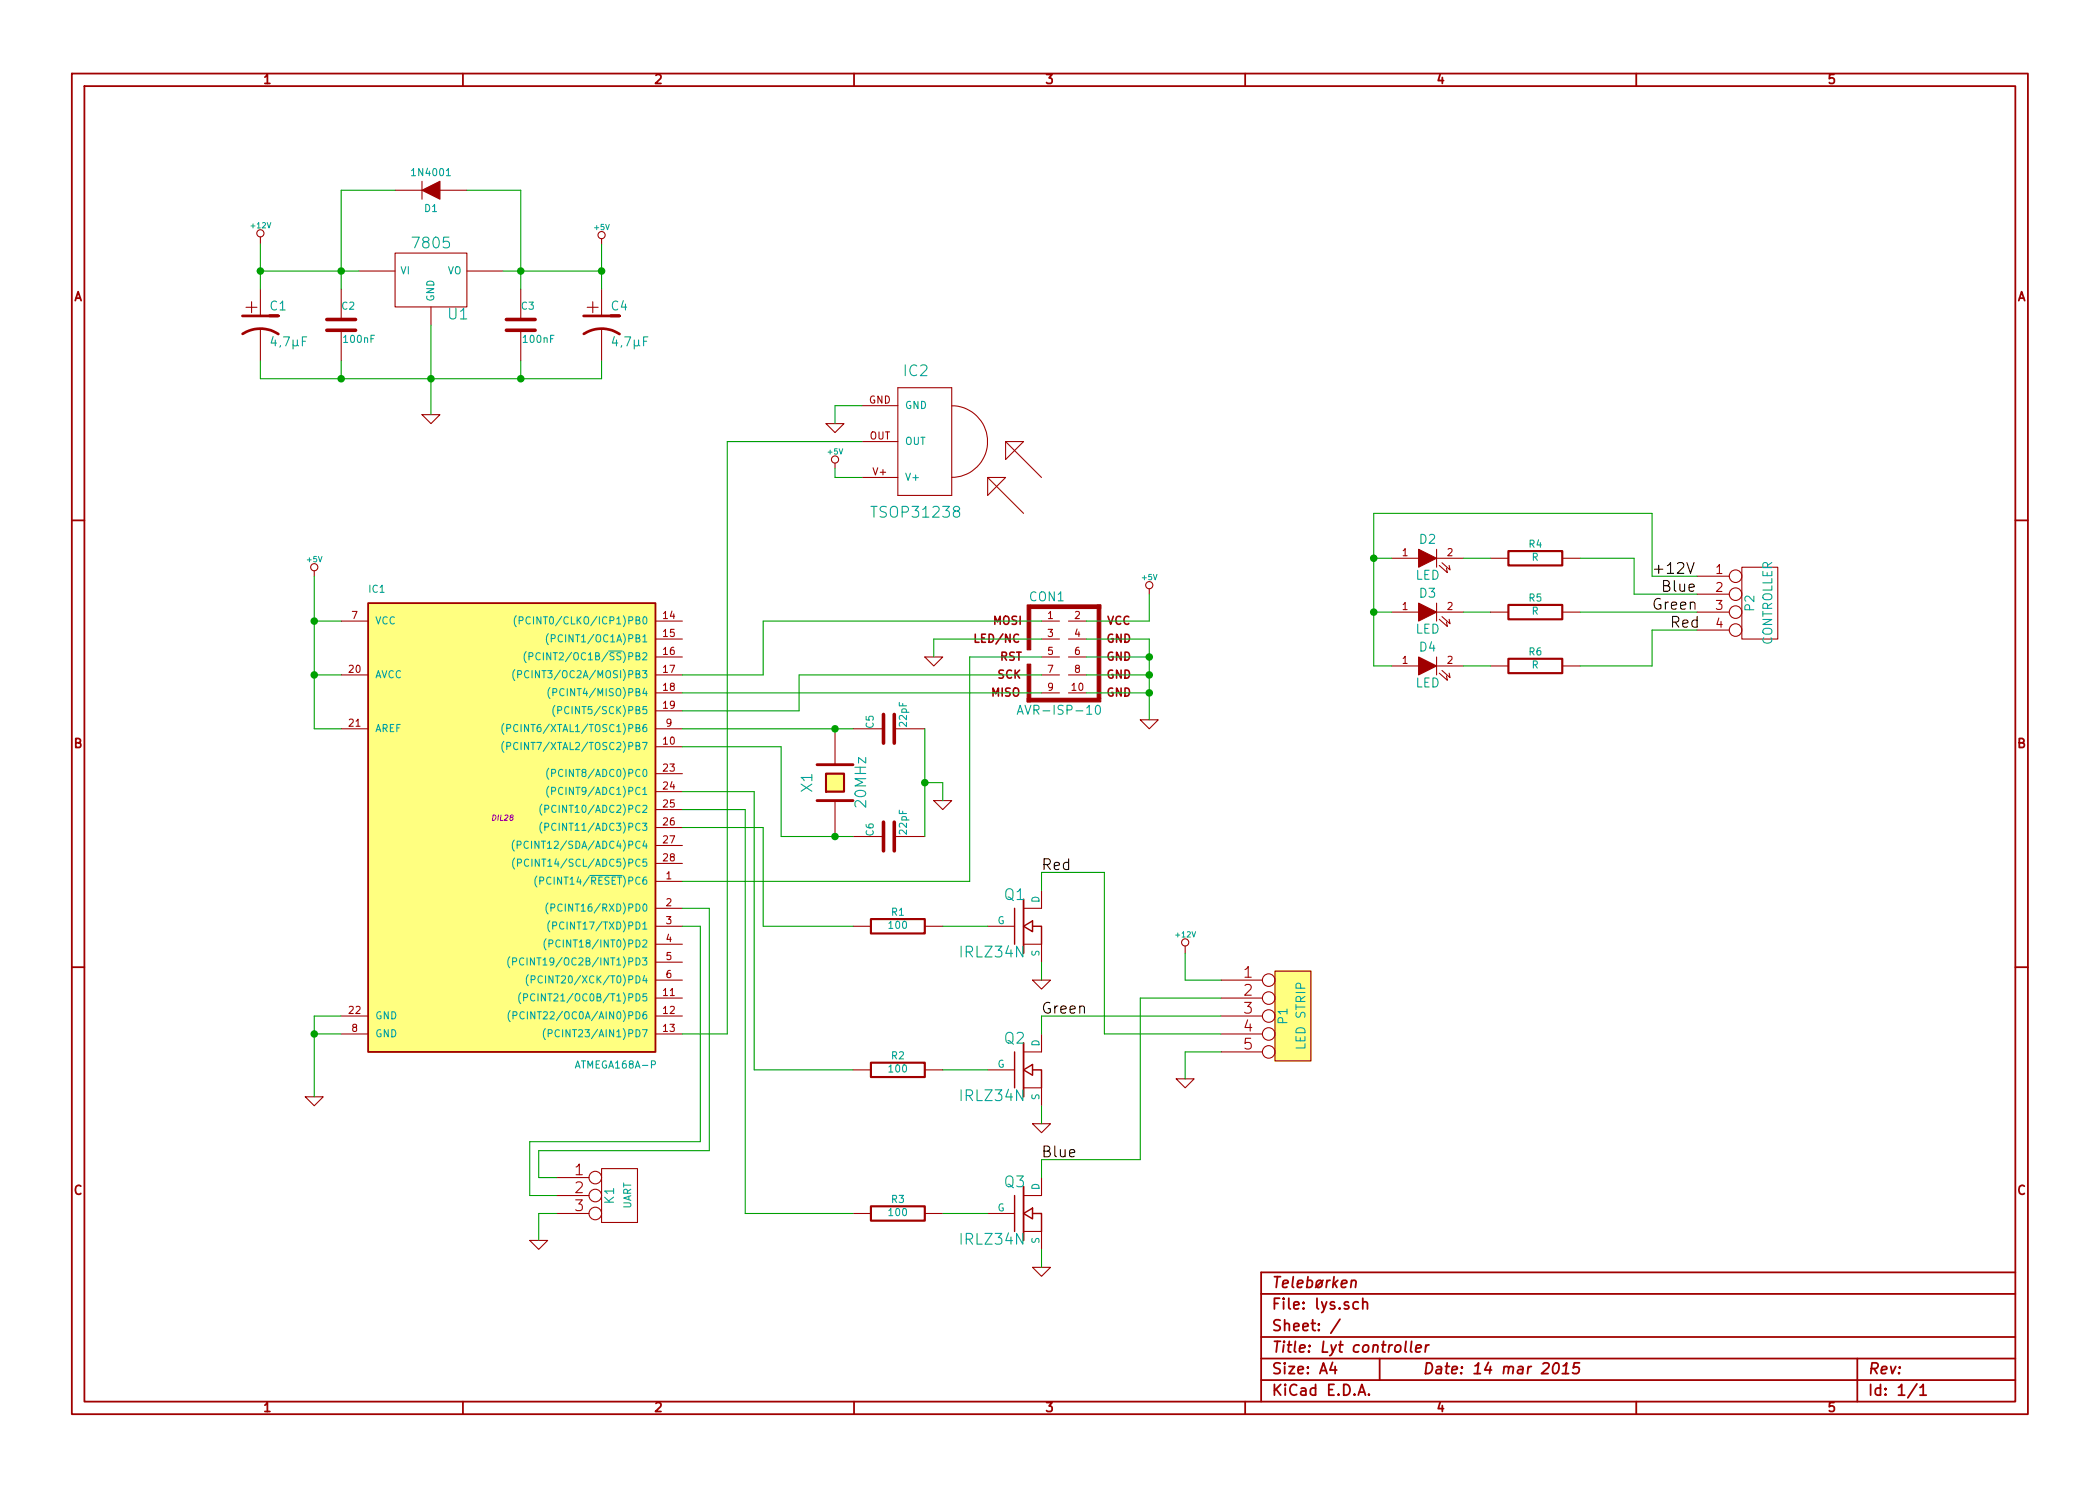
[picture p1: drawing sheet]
EESchema Schematic File Version 2
LIBS:74xgxx
LIBS:74xx
LIBS:ac-dc
LIBS:adc-dac
LIBS:analog_switches
LIBS:atmel
LIBS:audio
LIBS:brooktre
LIBS:cmos4000
LIBS:cmos_ieee
LIBS:conn
LIBS:contrib
LIBS:cypress
LIBS:dc-dc
LIBS:device
LIBS:digital-audio
LIBS:display
LIBS:dsp
LIBS:elec-unifil
LIBS:ftdi
LIBS:gennum
LIBS:graphic
LIBS:hc11
LIBS:intel
LIBS:interface
LIBS:linear
LIBS:logo
LIBS:memory
LIBS:microchip
LIBS:microchip1
LIBS:microchip_pic10mcu
LIBS:microchip_pic12mcu
LIBS:microchip_pic16mcu
LIBS:microcontrollers
LIBS:motorola
LIBS:msp430
LIBS:nxp_armmcu
LIBS:opto
LIBS:philips
LIBS:power
LIBS:powerint
LIBS:pspice
LIBS:references
LIBS:regul
LIBS:relays
LIBS:rfcom
LIBS:sensors
LIBS:siliconi
LIBS:special
LIBS:stm8
LIBS:stm32
LIBS:supertex
LIBS:texas
LIBS:transf
LIBS:transistors
LIBS:ttl_ieee
LIBS:valves
LIBS:video
LIBS:xilinx
LIBS:tsop
EELAYER 27 0
EELAYER END
$Descr A4 11693 8268
encoding utf-8
Sheet 1 1
Title "Lyt controller"
Date "14 mar 2015"
Rev ""
Comp "Telebørken"
Comment1 ""
Comment2 ""
Comment3 ""
Comment4 ""
$EndDescr
$Comp
L ATMEGA168A-P IC1
U 1 1
P 2800 4550
F 0 "IC1" H 2050 5800 40  0000 L BNN
F 1 "ATMEGA168A-P" H 3200 3150 40  0000 L BNN
F 2 "DIL28" H 2800 4550 30  0000 C CIN
F 3 "~" H 2800 4550 60  0000 C CNN
	1    2800 4550
	1    0    0    -1  
$EndComp
$Comp
L MOSFET_N Q2
U 1 1
P 5700 5950
F 0 "Q2" H 5710 6120 60  0000 R CNN
F 1 "IRLZ34N" H 5710 5800 60  0000 R CNN
F 2 "~" H 5700 5950 60  0000 C CNN
F 3 "~" H 5700 5950 60  0000 C CNN
	1    5700 5950
	1    0    0    -1  
$EndComp
$Comp
L CRYSTAL X1
U 1 1
P 4650 4350
F 0 "X1" H 4650 4500 60  0000 C CNN
F 1 "20MHz" H 4650 4200 60  0000 C CNN
F 2 "~" H 4650 4350 60  0000 C CNN
F 3 "~" H 4650 4350 60  0000 C CNN
	1    4650 4350
	0    -1   -1   0   
$EndComp
$Comp
L C C5
U 1 1
P 4950 4050
F 0 "C5" H 4950 4150 40  0000 L CNN
F 1 "22pF" H 4956 3965 40  0000 L CNN
F 2 "~" H 4988 3900 30  0000 C CNN
F 3 "~" H 4950 4050 60  0000 C CNN
	1    4950 4050
	0    -1   -1   0   
$EndComp
$Comp
L C C6
U 1 1
P 4950 4650
F 0 "C6" H 4950 4750 40  0000 L CNN
F 1 "22pF" H 4956 4565 40  0000 L CNN
F 2 "~" H 4988 4500 30  0000 C CNN
F 3 "~" H 4950 4650 60  0000 C CNN
	1    4950 4650
	0    -1   -1   0   
$EndComp
$Comp
L R R2
U 1 1
P 5000 5950
F 0 "R2" V 5080 5950 40  0000 C CNN
F 1 "100" V 5007 5951 40  0000 C CNN
F 2 "~" V 4930 5950 30  0000 C CNN
F 3 "~" H 5000 5950 30  0000 C CNN
	1    5000 5950
	0    -1   -1   0   
$EndComp
$Comp
L +5V #PWR3
U 1 1
P 1750 3200
F 0 "#PWR3" H 1750 3290 20  0001 C CNN
F 1 "+5V" H 1750 3290 30  0000 C CNN
F 2 "" H 1750 3200 60  0000 C CNN
F 3 "" H 1750 3200 60  0000 C CNN
	1    1750 3200
	1    0    0    -1  
$EndComp
$Comp
L GND #PWR4
U 1 1
P 1750 6100
F 0 "#PWR4" H 1750 6100 30  0001 C CNN
F 1 "GND" H 1750 6030 30  0001 C CNN
F 2 "" H 1750 6100 60  0000 C CNN
F 3 "" H 1750 6100 60  0000 C CNN
	1    1750 6100
	1    0    0    -1  
$EndComp
$Comp
L GND #PWR11
U 1 1
P 5800 6250
F 0 "#PWR11" H 5800 6250 30  0001 C CNN
F 1 "GND" H 5800 6180 30  0001 C CNN
F 2 "" H 5800 6250 60  0000 C CNN
F 3 "" H 5800 6250 60  0000 C CNN
	1    5800 6250
	1    0    0    -1  
$EndComp
$Comp
L GND #PWR9
U 1 1
P 5250 4450
F 0 "#PWR9" H 5250 4450 30  0001 C CNN
F 1 "GND" H 5250 4380 30  0001 C CNN
F 2 "" H 5250 4450 60  0000 C CNN
F 3 "" H 5250 4450 60  0000 C CNN
	1    5250 4450
	1    0    0    -1  
$EndComp
$Comp
L MOSFET_N Q1
U 1 1
P 5700 5150
F 0 "Q1" H 5710 5320 60  0000 R CNN
F 1 "IRLZ34N" H 5710 5000 60  0000 R CNN
F 2 "~" H 5700 5150 60  0000 C CNN
F 3 "~" H 5700 5150 60  0000 C CNN
	1    5700 5150
	1    0    0    -1  
$EndComp
$Comp
L R R1
U 1 1
P 5000 5150
F 0 "R1" V 5080 5150 40  0000 C CNN
F 1 "100" V 5007 5151 40  0000 C CNN
F 2 "~" V 4930 5150 30  0000 C CNN
F 3 "~" H 5000 5150 30  0000 C CNN
	1    5000 5150
	0    -1   -1   0   
$EndComp
$Comp
L GND #PWR10
U 1 1
P 5800 5450
F 0 "#PWR10" H 5800 5450 30  0001 C CNN
F 1 "GND" H 5800 5380 30  0001 C CNN
F 2 "" H 5800 5450 60  0000 C CNN
F 3 "" H 5800 5450 60  0000 C CNN
	1    5800 5450
	1    0    0    -1  
$EndComp
$Comp
L MOSFET_N Q3
U 1 1
P 5700 6750
F 0 "Q3" H 5710 6920 60  0000 R CNN
F 1 "IRLZ34N" H 5710 6600 60  0000 R CNN
F 2 "~" H 5700 6750 60  0000 C CNN
F 3 "~" H 5700 6750 60  0000 C CNN
	1    5700 6750
	1    0    0    -1  
$EndComp
$Comp
L R R3
U 1 1
P 5000 6750
F 0 "R3" V 5080 6750 40  0000 C CNN
F 1 "100" V 5007 6751 40  0000 C CNN
F 2 "~" V 4930 6750 30  0000 C CNN
F 3 "~" H 5000 6750 30  0000 C CNN
	1    5000 6750
	0    -1   -1   0   
$EndComp
$Comp
L GND #PWR12
U 1 1
P 5800 7050
F 0 "#PWR12" H 5800 7050 30  0001 C CNN
F 1 "GND" H 5800 6980 30  0001 C CNN
F 2 "" H 5800 7050 60  0000 C CNN
F 3 "" H 5800 7050 60  0000 C CNN
	1    5800 7050
	1    0    0    -1  
$EndComp
$Comp
L +12V #PWR15
U 1 1
P 6600 5300
F 0 "#PWR15" H 6600 5250 20  0001 C CNN
F 1 "+12V" H 6600 5400 30  0000 C CNN
F 2 "" H 6600 5300 60  0000 C CNN
F 3 "" H 6600 5300 60  0000 C CNN
	1    6600 5300
	1    0    0    -1  
$EndComp
$Comp
L GND #PWR16
U 1 1
P 6600 6000
F 0 "#PWR16" H 6600 6000 30  0001 C CNN
F 1 "GND" H 6600 5930 30  0001 C CNN
F 2 "" H 6600 6000 60  0000 C CNN
F 3 "" H 6600 6000 60  0000 C CNN
	1    6600 6000
	1    0    0    -1  
$EndComp
Text Label 5800 5650 0    60   ~ 0
Green
Text Label 5800 6450 0    60   ~ 0
Blue
Text Label 5800 4850 0    60   ~ 0
Red
$Comp
L 7805 U1
U 1 1
P 2400 1550
F 0 "U1" H 2550 1354 60  0000 C CNN
F 1 "7805" H 2400 1750 60  0000 C CNN
F 2 "~" H 2400 1550 60  0000 C CNN
F 3 "~" H 2400 1550 60  0000 C CNN
	1    2400 1550
	1    0    0    -1  
$EndComp
$Comp
L C C2
U 1 1
P 1900 1800
F 0 "C2" H 1900 1900 40  0000 L CNN
F 1 "100nF" H 1906 1715 40  0000 L CNN
F 2 "~" H 1938 1650 30  0000 C CNN
F 3 "~" H 1900 1800 60  0000 C CNN
	1    1900 1800
	1    0    0    -1  
$EndComp
$Comp
L C C3
U 1 1
P 2900 1800
F 0 "C3" H 2900 1900 40  0000 L CNN
F 1 "100nF" H 2906 1715 40  0000 L CNN
F 2 "~" H 2938 1650 30  0000 C CNN
F 3 "~" H 2900 1800 60  0000 C CNN
	1    2900 1800
	1    0    0    -1  
$EndComp
$Comp
L CP1 C1
U 1 1
P 1450 1800
F 0 "C1" H 1500 1900 50  0000 L CNN
F 1 "4,7µF" H 1500 1700 50  0000 L CNN
F 2 "~" H 1450 1800 60  0000 C CNN
F 3 "~" H 1450 1800 60  0000 C CNN
	1    1450 1800
	1    0    0    -1  
$EndComp
$Comp
L CP1 C4
U 1 1
P 3350 1800
F 0 "C4" H 3400 1900 50  0000 L CNN
F 1 "4,7µF" H 3400 1700 50  0000 L CNN
F 2 "~" H 3350 1800 60  0000 C CNN
F 3 "~" H 3350 1800 60  0000 C CNN
	1    3350 1800
	1    0    0    -1  
$EndComp
$Comp
L DIODE D1
U 1 1
P 2400 1050
F 0 "D1" H 2400 1150 40  0000 C CNN
F 1 "1N4001" H 2400 950 40  0000 C CNN
F 2 "~" H 2400 1050 60  0000 C CNN
F 3 "~" H 2400 1050 60  0000 C CNN
	1    2400 1050
	-1   0    0    1   
$EndComp
$Comp
L GND #PWR2
U 1 1
P 2400 2300
F 0 "#PWR2" H 2400 2300 30  0001 C CNN
F 1 "GND" H 2400 2230 30  0001 C CNN
F 2 "" H 2400 2300 60  0000 C CNN
F 3 "" H 2400 2300 60  0000 C CNN
	1    2400 2300
	1    0    0    -1  
$EndComp
$Comp
L +12V #PWR1
U 1 1
P 1450 1350
F 0 "#PWR1" H 1450 1300 20  0001 C CNN
F 1 "+12V" H 1450 1450 30  0000 C CNN
F 2 "" H 1450 1350 60  0000 C CNN
F 3 "" H 1450 1350 60  0000 C CNN
	1    1450 1350
	1    0    0    -1  
$EndComp
$Comp
L +5V #PWR5
U 1 1
P 3350 1350
F 0 "#PWR5" H 3350 1440 20  0001 C CNN
F 1 "+5V" H 3350 1440 30  0000 C CNN
F 2 "" H 3350 1350 60  0000 C CNN
F 3 "" H 3350 1350 60  0000 C CNN
	1    3350 1350
	1    0    0    -1  
$EndComp
$Comp
L TSOP1738 IC2
U 1 1
P 5100 2450
F 0 "IC2" H 5100 2056 60  0000 C CNN
F 1 "TSOP31238" H 5100 2844 60  0000 C CNN
F 2 "" H 5100 2450 60  0000 C CNN
F 3 "" H 5100 2450 60  0000 C CNN
	1    5100 2450
	-1   0    0    1   
$EndComp
$Comp
L +5V #PWR7
U 1 1
P 4650 2600
F 0 "#PWR7" H 4650 2690 20  0001 C CNN
F 1 "+5V" H 4650 2690 30  0000 C CNN
F 2 "" H 4650 2600 60  0000 C CNN
F 3 "" H 4650 2600 60  0000 C CNN
	1    4650 2600
	1    0    0    -1  
$EndComp
$Comp
L GND #PWR6
U 1 1
P 4650 2350
F 0 "#PWR6" H 4650 2350 30  0001 C CNN
F 1 "GND" H 4650 2280 30  0001 C CNN
F 2 "" H 4650 2350 60  0000 C CNN
F 3 "" H 4650 2350 60  0000 C CNN
	1    4650 2350
	1    0    0    -1  
$EndComp
$Comp
L AVR-ISP-10 CON1
U 1 1
P 6000 3650
F 0 "CON1" H 5830 3980 50  0000 C CNN
F 1 "AVR-ISP-10" H 5660 3320 50  0000 L BNN
F 2 "AVR-ISP-10" V 5250 3700 50  0001 C CNN
F 3 "~" H 6000 3650 60  0000 C CNN
	1    6000 3650
	1    0    0    -1  
$EndComp
$Comp
L GND #PWR14
U 1 1
P 6400 4000
F 0 "#PWR14" H 6400 4000 30  0001 C CNN
F 1 "GND" H 6400 3930 30  0001 C CNN
F 2 "" H 6400 4000 60  0000 C CNN
F 3 "" H 6400 4000 60  0000 C CNN
	1    6400 4000
	1    0    0    -1  
$EndComp
$Comp
L GND #PWR8
U 1 1
P 5200 3650
F 0 "#PWR8" H 5200 3650 30  0001 C CNN
F 1 "GND" H 5200 3580 30  0001 C CNN
F 2 "" H 5200 3650 60  0000 C CNN
F 3 "" H 5200 3650 60  0000 C CNN
	1    5200 3650
	1    0    0    -1  
$EndComp
$Comp
L +5V #PWR13
U 1 1
P 6400 3300
F 0 "#PWR13" H 6400 3390 20  0001 C CNN
F 1 "+5V" H 6400 3390 30  0000 C CNN
F 2 "" H 6400 3300 60  0000 C CNN
F 3 "" H 6400 3300 60  0000 C CNN
	1    6400 3300
	1    0    0    -1  
$EndComp
$Comp
L CONN_5 P1
U 1 1
P 7200 5650
F 0 "P1" V 7150 5650 50  0000 C CNN
F 1 "LED STRIP" V 7250 5650 50  0000 C CNN
F 2 "~" H 7200 5650 60  0000 C CNN
F 3 "~" H 7200 5650 60  0000 C CNN
	1    7200 5650
	1    0    0    -1  
$EndComp
$Comp
L CONN_3 K1
U 1 1
P 3450 6650
F 0 "K1" V 3400 6650 50  0000 C CNN
F 1 "UART" V 3500 6650 40  0000 C CNN
F 2 "~" H 3450 6650 60  0000 C CNN
F 3 "~" H 3450 6650 60  0000 C CNN
	1    3450 6650
	1    0    0    -1  
$EndComp
$Comp
L LED D2
U 1 1
P 7950 3100
F 0 "D2" H 7950 3200 50  0000 C CNN
F 1 "LED" H 7950 3000 50  0000 C CNN
F 2 "~" H 7950 3100 60  0000 C CNN
F 3 "~" H 7950 3100 60  0000 C CNN
	1    7950 3100
	1    0    0    -1  
$EndComp
$Comp
L LED D3
U 1 1
P 7950 3400
F 0 "D3" H 7950 3500 50  0000 C CNN
F 1 "LED" H 7950 3300 50  0000 C CNN
F 2 "~" H 7950 3400 60  0000 C CNN
F 3 "~" H 7950 3400 60  0000 C CNN
	1    7950 3400
	1    0    0    -1  
$EndComp
$Comp
L LED D4
U 1 1
P 7950 3700
F 0 "D4" H 7950 3800 50  0000 C CNN
F 1 "LED" H 7950 3600 50  0000 C CNN
F 2 "~" H 7950 3700 60  0000 C CNN
F 3 "~" H 7950 3700 60  0000 C CNN
	1    7950 3700
	1    0    0    -1  
$EndComp
$Comp
L CONN_4 P2
U 1 1
P 9800 3350
F 0 "P2" V 9750 3350 50  0000 C CNN
F 1 "CONTROLLER" V 9850 3350 50  0000 C CNN
F 2 "~" H 9800 3350 60  0000 C CNN
F 3 "~" H 9800 3350 60  0000 C CNN
	1    9800 3350
	1    0    0    -1  
$EndComp
$Comp
L R R4
U 1 1
P 8550 3100
F 0 "R4" V 8630 3100 40  0000 C CNN
F 1 "R" V 8557 3101 40  0000 C CNN
F 2 "~" V 8480 3100 30  0000 C CNN
F 3 "~" H 8550 3100 30  0000 C CNN
	1    8550 3100
	0    -1   -1   0   
$EndComp
$Comp
L R R5
U 1 1
P 8550 3400
F 0 "R5" V 8630 3400 40  0000 C CNN
F 1 "R" V 8557 3401 40  0000 C CNN
F 2 "~" V 8480 3400 30  0000 C CNN
F 3 "~" H 8550 3400 30  0000 C CNN
	1    8550 3400
	0    -1   -1   0   
$EndComp
$Comp
L R R6
U 1 1
P 8550 3700
F 0 "R6" V 8630 3700 40  0000 C CNN
F 1 "R" V 8557 3701 40  0000 C CNN
F 2 "~" V 8480 3700 30  0000 C CNN
F 3 "~" H 8550 3700 30  0000 C CNN
	1    8550 3700
	0    -1   -1   0   
$EndComp
Text Label 9200 3200 0    60   ~ 0
+12V
Text Label 9300 3500 0    60   ~ 0
Red
Text Label 9200 3400 0    60   ~ 0
Green
Text Label 9250 3300 0    60   ~ 0
Blue
$Comp
L GND #PWR?
U 1 1
P 3000 6900
F 0 "#PWR?" H 3000 6900 30  0001 C CNN
F 1 "GND" H 3000 6830 30  0001 C CNN
F 2 "" H 3000 6900 60  0000 C CNN
F 3 "" H 3000 6900 60  0000 C CNN
	1    3000 6900
	1    0    0    -1  
$EndComp
Wire Wire Line
	1900 3450 1750 3450
Wire Wire Line
	1750 3750 1900 3750
Wire Wire Line
	4350 4650 4750 4650
Wire Wire Line
	3800 4050 4750 4050
Connection ~ 4650 4050
Connection ~ 4650 4650
Wire Wire Line
	5150 4050 5150 4650
Connection ~ 5150 4350
Wire Wire Line
	1750 3200 1750 4050
Connection ~ 1750 3750
Wire Wire Line
	1750 4050 1900 4050
Connection ~ 1750 3450
Wire Wire Line
	1900 5650 1750 5650
Wire Wire Line
	1750 5650 1750 6100
Wire Wire Line
	1750 5750 1900 5750
Connection ~ 1750 5750
Wire Wire Line
	5250 5950 5500 5950
Wire Wire Line
	5800 6150 5800 6250
Wire Wire Line
	5250 5150 5500 5150
Wire Wire Line
	5800 5350 5800 5450
Wire Wire Line
	5250 6750 5500 6750
Wire Wire Line
	5800 6950 5800 7050
Wire Wire Line
	6600 5450 6800 5450
Wire Wire Line
	6600 5850 6800 5850
Wire Wire Line
	5800 4950 5800 4850
Wire Wire Line
	5800 4850 6150 4850
Wire Wire Line
	6150 4850 6150 5750
Wire Wire Line
	6150 5750 6800 5750
Wire Wire Line
	5800 5750 5800 5650
Wire Wire Line
	5800 5650 6800 5650
Wire Wire Line
	5800 6550 5800 6450
Wire Wire Line
	5800 6450 6350 6450
Wire Wire Line
	6350 6450 6350 5550
Wire Wire Line
	6350 5550 6800 5550
Wire Wire Line
	1450 1350 1450 1600
Wire Wire Line
	1450 1500 2000 1500
Wire Wire Line
	1900 1050 1900 1600
Connection ~ 1900 1500
Wire Wire Line
	2800 1500 3350 1500
Wire Wire Line
	3350 1350 3350 1600
Wire Wire Line
	2900 1050 2900 1600
Connection ~ 2900 1500
Wire Wire Line
	2400 1800 2400 2300
Wire Wire Line
	1450 2100 3350 2100
Wire Wire Line
	1450 2100 1450 2000
Wire Wire Line
	1900 2000 1900 2100
Connection ~ 1900 2100
Wire Wire Line
	2900 2100 2900 2000
Connection ~ 2400 2100
Wire Wire Line
	3350 2100 3350 2000
Connection ~ 2900 2100
Wire Wire Line
	2200 1050 1900 1050
Wire Wire Line
	2900 1050 2600 1050
Connection ~ 1450 1500
Connection ~ 3350 1500
Wire Wire Line
	6050 3550 6400 3550
Wire Wire Line
	6400 3550 6400 4000
Wire Wire Line
	6400 3650 6050 3650
Wire Wire Line
	6400 3750 6050 3750
Connection ~ 6400 3650
Wire Wire Line
	6400 3850 6050 3850
Connection ~ 6400 3750
Wire Wire Line
	4350 4650 4350 4150
Wire Wire Line
	4350 4150 3800 4150
Wire Wire Line
	3800 3850 5800 3850
Wire Wire Line
	3800 3950 4450 3950
Wire Wire Line
	4450 3950 4450 3750
Wire Wire Line
	4450 3750 5800 3750
Wire Wire Line
	3800 3750 4250 3750
Wire Wire Line
	4250 3750 4250 3450
Wire Wire Line
	4250 3450 5800 3450
Wire Wire Line
	5800 3650 5400 3650
Wire Wire Line
	5400 3650 5400 4900
Wire Wire Line
	5400 4900 3800 4900
Connection ~ 6400 3850
Wire Wire Line
	3800 4600 4250 4600
Wire Wire Line
	4250 4600 4250 5150
Wire Wire Line
	4250 5150 4750 5150
Wire Wire Line
	3800 4400 4200 4400
Wire Wire Line
	4200 5950 4750 5950
Wire Wire Line
	4200 4400 4200 5950
Wire Wire Line
	3800 4500 4150 4500
Wire Wire Line
	4150 4500 4150 6750
Wire Wire Line
	4150 6750 4750 6750
Wire Wire Line
	4800 2250 4650 2250
Wire Wire Line
	4650 2250 4650 2350
Wire Wire Line
	4650 2600 4650 2650
Wire Wire Line
	4650 2650 4800 2650
Wire Wire Line
	6050 3450 6400 3450
Wire Wire Line
	6400 3450 6400 3300
Wire Wire Line
	5200 3650 5200 3550
Wire Wire Line
	5200 3550 5800 3550
Wire Wire Line
	5150 4350 5250 4350
Wire Wire Line
	5250 4350 5250 4450
Wire Wire Line
	6600 6000 6600 5850
Wire Wire Line
	6600 5300 6600 5450
Wire Wire Line
	8150 3100 8300 3100
Wire Wire Line
	8150 3400 8300 3400
Wire Wire Line
	8150 3700 8300 3700
Wire Wire Line
	7750 3100 7650 3100
Wire Wire Line
	7650 2850 7650 3700
Wire Wire Line
	7650 3700 7750 3700
Wire Wire Line
	7750 3400 7650 3400
Connection ~ 7650 3400
Wire Wire Line
	8800 3700 9200 3700
Wire Wire Line
	9450 3400 8800 3400
Wire Wire Line
	9450 3500 9200 3500
Wire Wire Line
	9200 3500 9200 3700
Wire Wire Line
	9450 3300 9100 3300
Wire Wire Line
	9100 3300 9100 3100
Wire Wire Line
	9100 3100 8800 3100
Wire Wire Line
	7650 2850 9200 2850
Wire Wire Line
	9200 2850 9200 3200
Wire Wire Line
	9200 3200 9450 3200
Connection ~ 7650 3100
Wire Wire Line
	3000 6900 3000 6750
Wire Wire Line
	3000 6750 3100 6750
Wire Wire Line
	3800 5050 3950 5050
Wire Wire Line
	3950 5050 3950 6400
Wire Wire Line
	3950 6400 3000 6400
Wire Wire Line
	3000 6400 3000 6550
Wire Wire Line
	3000 6550 3100 6550
Wire Wire Line
	3800 5150 3900 5150
Wire Wire Line
	3900 5150 3900 6350
Wire Wire Line
	3900 6350 2950 6350
Wire Wire Line
	2950 6350 2950 6650
Wire Wire Line
	2950 6650 3100 6650
Wire Wire Line
	4800 2450 4050 2450
Wire Wire Line
	4050 2450 4050 5750
Wire Wire Line
	4050 5750 3800 5750
$EndSCHEMATC
